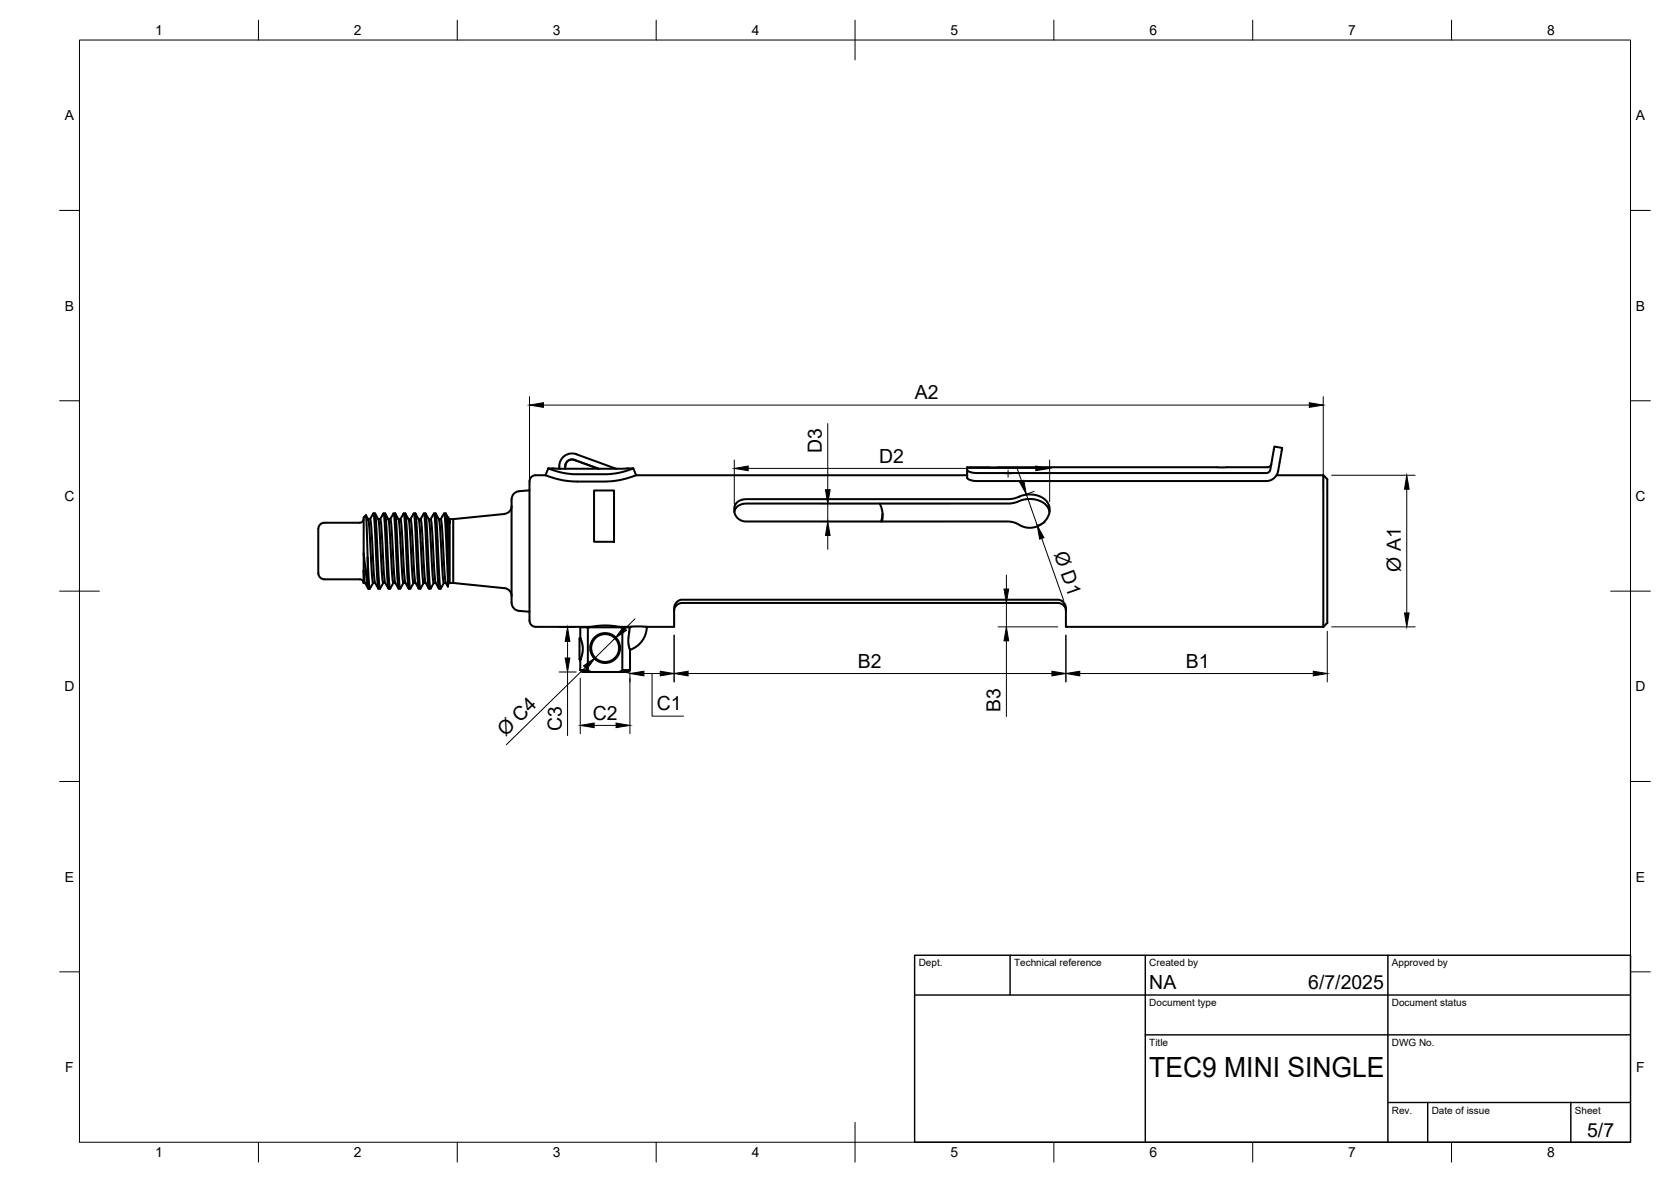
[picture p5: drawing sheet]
<svg xmlns="http://www.w3.org/2000/svg" width="420mm" height="297mm" viewBox="0 0 420 297" stroke-linecap="round" stroke-linejoin="round" font-family="sans-serif">
<!-- layer: Visible -->
<g fill="none" stroke="#000" stroke-width=".51">
<path d="M137.2 119.4h-2.5a1.73 1.73 0 0 0-1.6 2.2v33.4a2.03 2.03 0 0 0 1.6 2.5h13.8M137.2 119.4a22.1 22.1 0 0 0 8 1.6h6.8a22.1 22.1 0 0 0 8-1.6M137.9 117.7h21.3M137.9 117.7a20 20 0 0 0 7.3 1.5h6.8a20 20 0 0 0 7.2-1.5M137.9 117.7l-.7 1.7M140.6 117.8a3.3 3.3 0 0 1 4.3-3.7l10 3.7M142.1 117.2v.6M144.4 115.6l6.1 2.2M144.4 115.6a1.7 1.7 0 0 0-2.3 1.6M159.2 117.7l.8 1.7M160 119.4h83.2M318.7 117.4h-75.5v2.7a2.83 2.83 0 0 0 2.5 .8h72.7a3.1 3.1 0 0 0 3-2.5l1-5.8-2-.4-1 5.8a1.03 1.03 0 0 1-1 .9h-72.7a2.85 2.85 0 0 1-2.5-.8"/>
<path d="M319.7 116.6a1.01 1.01 0 0 1-1 .8M321 119.4h11.7M332.7 119.4l1 1v36.1l-1 1M332.7 119.4v38.1M90.4 131.4h-8.9a1.74 1.74 0 0 0-1.5 2.1v9.6a2.03 2.03 0 0 0 1.5 2.5h8.9M91.4 130l.6-.5 .4 10.3v7.1l-1-7.7zM91.4 139v7.5h.4M91.4 130.4a1.01 1.01 0 0 1-1 1M92 129.5l.6 1 .2 .8 .7 13.1 .3 2.1M92.6 130.5l.5 .1 .2 1.1 .9 14.4 .9 1.8M93 130.5l.9-1.5 .3 3.1 .8 14.8 .1 1h.4M93.9 129h.4"/>
<path d="M94.3 129l.3 3.5 .7 13.6 .3 1.8M94.3 129.1l.8 1.4 .2 .8 .7 12.5 .4 2.7M95.1 130.5h.5M95.6 130.5l.8-1.5 .4 2.8 .6 13.6 .3 2.5M95.6 130.5l.3 2 .8 13.3 .1 .6 .9 1.5M96.4 129l.5 .1 .1 1.2 .7 14.8 .4 2.8 .8-1.4M96.8 129.1l.9 1.4 .1 .8 .8 12.5 .3 2.7M97.6 130.5h.5M98.1 130.5l.9-1.5 .3 2.8 .8 15.1 .1 1h.4M98.1 130.5l.3 2 .9 13.3 .1 .6 .8 1.5M99 129h.4M99.4 129l.2 1.8 .7 13.9 .3 3.2 .9-1.4"/>
<path d="M99.4 129.1l.8 1.5 .2 .7 .7 12.5 .4 2.7M100.2 130.5l.6 .1 .1 1.1 .9 14.4 .9 1.8M100.7 130.5l.8-1.5 .3 2.8 .8 15.1 .1 1h.5M101.5 129h.4M101.9 129l.3 1.8 .6 13.9 .3 3.2 .9-1.4M101.9 129.1l.9 1.5 .1 .7 .8 13.1 .3 2.1M102.7 130.5h.5M103.2 130.5l.3 2 .8 13.3 .1 .6 .9 1.5M104 129.1l.4 2.7 .7 15.1 .2 1h.4M104 129.1l-.8 1.4M104.1 129l.4 .1 .1 1.2 .8 14.8 .3 2.8M104.5 129.1l.8 1.4 .2 .8 .7 12.5 .3 2.7"/>
<path d="M105.3 130.5h.5l.2 1.2 .9 14.5 .9 1.7M105.7 130.5l.9-1.5 .3 2.8 .8 15.1 .1 1h.4M106.6 129h.4M107 129l.3 3.5 .7 13.6 .3 1.8M107 129.1l.9 1.5 .1 .7 .7 12.5 .4 2.7M107.8 130.5h.5M108.3 130.5l.8-1.5 .4 2.8 .6 13.6 .3 2.5M108.3 130.5l.3 2 .8 13.1 .1 .8 .9 1.5M109.1 129l.5 .1 .1 1.2 .7 14.8 .4 2.8 .8-1.4M109.5 129.1l.9 1.4 .1 .8 .8 13.1 .3 2.1M110.3 130.5h.5M110.8 130.5l.9-1.5 .3 2.8 .6 13.5"/>
<path d="M110.8 130.5l.3 2 .8 13.1 .2 .8 .5 1v-2M111.7 129h.4M112.1 129l.2 2.1 .3 6.2M112.1 129.1l.5 .9v7.3M112.6 130.1l.5 1.3-.3-1.2M112.6 137.3v8.1M112.9 130.5h1.1M113.1 131.4v15.1M114 130.5v16M126.8 129.2l-12.8 1.3M128.6 125.5v26M128.7 127.1a2 2 0 0 1-1.8 2"/>
<path d="M130.5 123.5a2 2 0 0 0-1.8 2M133.1 123.2l-2.6 .3M149.4 123.3h5v12.9h-5zM184.7 128.6a2.76 2.76 0 0 1 2.9-2.1h66.2l1.4-.2a6.8 6.8 0 0 1 8.1 .9l.6 1.4M185.3 126.3l1.2-.7 1.1-.2h66.2l1-.1a8.9 8.9 0 0 1 5.6-.9 3.9 3.9 0 0 1 3.5 2.9 3.9 3.9 0 0 1-1.8 4.2 5.4 5.4 0 0 1-6.6 0l-2.1-.5h-65.8a2.89 2.89 0 0 1-2.7-1.6 2.89 2.89 0 0 1 .4-3.1zM221.2 126.5a6.8 6.8 0 0 1 .6 4.5M221.9 129.1l-.3 1.9M90.4 145.6a1.01 1.01 0 0 1 1 .9M91.4 143.4l.3 3 .9 1.5M92.4 140.1l.4 6.3 .2 1.5M92.4 146.9l.2 1h.4M93.8 146.5l-.8 1.4"/>
<path d="M93.8 146.5h.5M96.4 146.5l-.8 1.4M96.4 146.5h.5M97.7 147.9h.4M98.9 146.5h.5M101.5 146.5h.4M104 146.5h.5M106.5 146.5l-.8 1.4M106.5 146.5h.5M109.1 146.5l-.8 1.4M109.1 146.5h.5M110.4 147.9h.4"/>
<path d="M111.6 146.5h.5M113.1 146.5l-.5 .4M113.1 146.5h.9M114 146.5l12.9 1.3a2 2 0 0 1 1.8 2M128.7 151.5a2 2 0 0 0 1.8 2M130.5 153.5l2.6 .2M147.8 157.7h10.5l-.3 3.8 .4 1.8M148.1 157.7l3.5-.5 2.6 .1 1.9 .4M155.7 157.5h6.9M156.5 157.7v10.7h1.9M158.1 157.5v.2M162.6 157.5h6.9v-3.9a2.28 2.28 0 0 1 2-2.9h94.5a2.28 2.28 0 0 1 2 2.9v3.9h64.7"/>
<path d="M162.6 157.5a6.3 6.3 0 0 1-4.2 5.8M169.5 153.4a2.07 2.07 0 0 1 2-1.9h94.5a2.07 2.07 0 0 1 2 1.9M145.7 165.7l.2 .1M145.9 165.8h.1M145.9 160.3h.1M145.9 160.3l-.2 .2v5.2M145.9 160.3l.6 2.4-.1 1.6-.5 1.5M145.9 160.3v-2.6h1.9v10.7h-1.9M145.9 168.4l.5 .5h2.1M145.9 165.8v2.6M147.8 168.4l.7 .5M156.5 168.4l-.7 .5"/>
<path d="M158.4 163.3v5.1l-.5 .5h-9.4"/>
<circle cx="152.2" cy="162.9" r="3.5"/>
<circle cx="152.2" cy="162.9" r="3.8"/>
</g>
<!-- layer: BORDER -->
<g fill="none" stroke="#000" stroke-width=".25">
<path d="M20 10.1h390v276.9h-390zM65 5.1v5M115 5.1v5M165 5.1v5M215 5.1v10M265 5.1v5M315 5.1v5M365 5.1v5M15 52.9h5M410 52.9h5M15 100.7h5M410 100.7h5"/>
<path d="M15 148.6h10M405 148.6h10M15 196.4h5M410 196.4h5M15 244.2h5M410 244.2h5M65 287v5M115 287v5M165 287v5M215 282.1v9.9M265 287v5M315 287v5"/>
<path d="M365 287v5"/>
</g>
<!-- layer: TITLEBLOCK -->
<path d="M230 240.1h180v46.9h-180zM230 250h180M254 240.1v9.9M288 240.1v46.9M349 240.1v46.9M288 260.1h122M349 277.1h61M359 277.1v9.9M395 277.1v9.9" fill="none" stroke="#000" stroke-width=".36"/>
<!-- layer: FD_Dimensions -->
<g fill="none" stroke="#000" stroke-width=".25">
<path d="M133.1 99.7v21.4M332.7 99.7v23.5M136.6 101.8h192.6M184.6 115.6v11.1M188.1 117.7h72.3M208.1 106.5v16.6M255.7 117.6l1.2 3.3M263.9 115.6v10.5M334.8 119.4h21M206 126.6h32.8M206 131.1h31.6M208.1 126.6v4.5"/>
<path d="M208.1 134.6v3.5M258 124.2l2.8 7.8M260 123.5l-1.9 .6M261.9 135.3l5.6 15.7M262.8 131.3l-1.9 .7M353.7 122.9v31.1M140.6 157.7h3.9M159.7 155.5l-2.5 2.5M169.5 159.6v11.8M250.9 151.5h12.7M250.9 157.5h15.1M253 144.5v3.5"/>
<path d="M253 151.5v6M268 159.6v11.8M333.7 158.6v12.8M334.8 157.5h21M140.6 168.9h4.3M142.7 161.2v4.2M142.7 168.9v16M145.9 170.5v13.9M147.2 167.8l-19.9 19.3M154.6 160.4l-5 4.9M158.4 165.4v19M161.9 169.3h4.1"/>
<path d="M164 169.3v10.7h7.9M173 169.3h91.5M253 161v19.1M271.5 169.3h58.7M149.4 182.3h5.5"/>
</g>
<g fill="#000" stroke="#000" stroke-width=".25">
<path d="M133.1 101.8l3.5-.6v1.2zM184.6 117.7l3.5-.6v1.2zM260.4 117.1l3.5 .6-3.5 .6zM329.2 101.2l3.5 .6-3.5 .6zM208.1 131.1l.6 3.5h-1.1zM207.6 123.1h1.1l-.6 3.5zM256.3 121.1l1.1-.4 .6 3.5zM260.8 132l1.7 3.1-1.1 .4zM353.7 119.4l.6 3.5h-1.2zM156.7 157.6l.9 .8-3 2zM252.5 148h1.1l-.6 3.5zM353.1 154h1.2l-.6 3.5z"/>
<path d="M142.7 157.7l.6 3.5h-1.2zM142.1 165.4h1.2l-.6 3.5zM146.7 167.3l2.9-2-2 2.9zM158.4 169.3l3.5-.6v1.1zM166 168.7l3.5 .6-3.5 .5zM169.5 169.3l3.5-.6v1.1zM253 157.5l.6 3.5h-1.1zM264.5 168.7l3.5 .6-3.5 .5zM268 169.3l3.5-.6v1.1zM330.2 168.7l3.5 .6-3.5 .5zM145.9 182.3l3.5-.6v1.2zM154.9 181.7l3.5 .6-3.5 .6z"/>
</g>
<!-- layer: Smart Centers -->
<path d="M252.6 119h1.8M253.5 118.1v1.8" fill="none" stroke="#000" stroke-width=".25"/>
<text font-size="7" x="289" y="270.6">TEC9 MINI SINGLE</text>
<g font-size="4.9">
<text x="230.1" y="100.4">A2</text>
<text x="206.7" y="113.9" transform="rotate(-90 206.7 113.9)">D3</text>
<text x="221.1" y="116.3">D2</text>
<text x="265" y="139.2" transform="rotate(70 265 139.2)">Ø D1</text>
<text x="352.2" y="143.7" transform="rotate(-90 352.2 143.7)">Ø A1</text>
<text x="215.7" y="167.9">B2</text>
<text x="298.2" y="167.9">B1</text>
<text x="165.1" y="178.5">C1</text>
<text x="251.6" y="179" transform="rotate(-90 251.6 179)">B3</text>
<text x="127.1" y="185.2" transform="rotate(-44 127.1 185.2)">Ø C4</text>
<text x="141.2" y="183.7" transform="rotate(-90 141.2 183.7)">C3</text>
<text x="149" y="180.8">C2</text>
<text x="289" y="248.5">NA</text>
<text x="329" y="248.5">6/7/2025</text>
<text x="399.1" y="285.7">5/7</text>
</g>
<g font-size="3.5">
<text x="39" y="8.8">1</text>
<text x="89" y="8.8">2</text>
<text x="139" y="8.8">3</text>
<text x="189" y="8.8">4</text>
<text x="239" y="8.8">5</text>
<text x="289" y="8.8">6</text>
<text x="339" y="8.8">7</text>
<text x="389" y="8.8">8</text>
<text x="16.3" y="30.2">A</text>
<text x="411.3" y="30.2">A</text>
<text x="16.3" y="78">B</text>
<text x="411.3" y="78">B</text>
<text x="16.2" y="125.9">C</text>
<text x="411.2" y="125.9">C</text>
<text x="16.2" y="173.7">D</text>
<text x="411.2" y="173.7">D</text>
<text x="16.3" y="221.6">E</text>
<text x="411.3" y="221.6">E</text>
<text x="16.4" y="269.4">F</text>
<text x="411.4" y="269.4">F</text>
<text x="39" y="290.8">1</text>
<text x="89" y="290.8">2</text>
<text x="139" y="290.8">3</text>
<text x="189" y="290.8">4</text>
<text x="239" y="290.8">5</text>
<text x="289" y="290.8">6</text>
<text x="339" y="290.8">7</text>
<text x="389" y="290.8">8</text>
</g>
<g font-size="2.5">
<text x="231" y="242.9">Dept.</text>
<text x="255" y="242.9">Technical reference</text>
<text x="289" y="242.9">Created by</text>
<text x="350" y="242.9">Approved by</text>
<text x="289" y="252.8">Document type</text>
<text x="350" y="252.8">Document status</text>
<text x="289" y="262.9">Title</text>
<text x="350" y="262.9">DWG No.</text>
<text x="350" y="279.9">Rev.</text>
<text x="360" y="279.9">Date of issue</text>
<text x="396" y="279.9">Sheet</text>
</g>
</svg>
